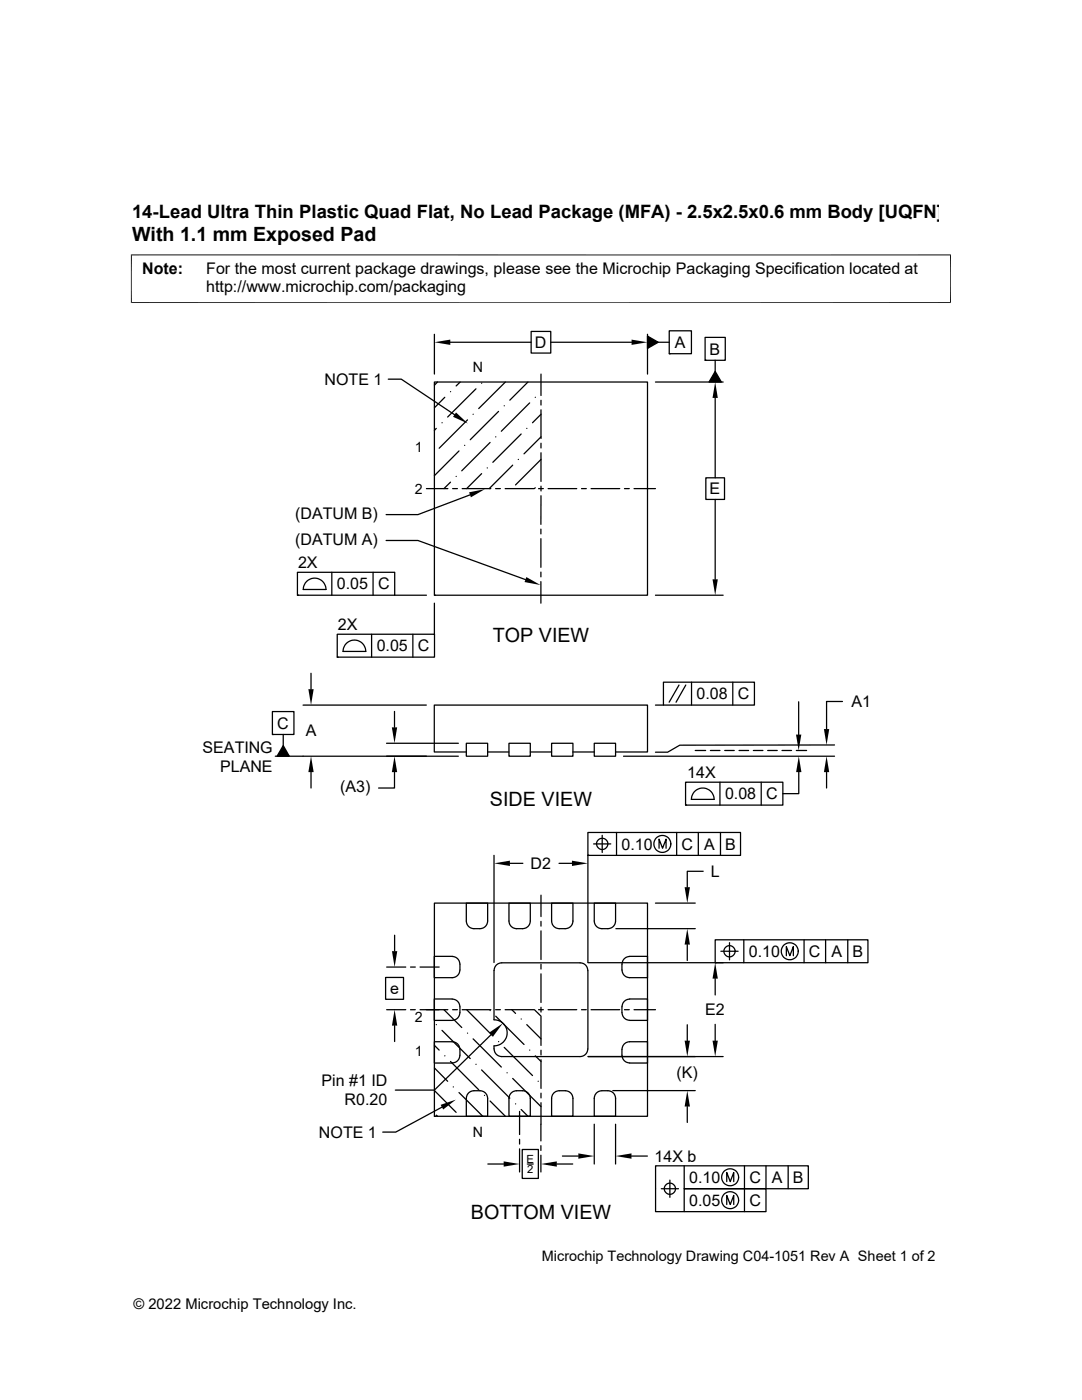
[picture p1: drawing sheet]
<svg xmlns="http://www.w3.org/2000/svg" width="216mm" height="279mm" viewBox="0 0 216 279" stroke-linecap="round" stroke-linejoin="round" font-family="sans-serif">
<g fill="none" stroke="#000" stroke-width=".25">
<path d="M77.5 75.7h2.6l10.6 7.1M86.7 76.2h42.5v42.6h-42.5zM86.7 66.7v8M87.3 76.2l-.6 .7M88.8 79.3l-2.1 2.1M89.9 68.3h16.1M89.9 78.2h.1M91.8 76.2l-.8 .8M95 77.6l-5.7 5.6M96.1 76.5h.1M100.8 76.2l-5.3 5.3M105.3 76.2l-3.6 3.7"/>
<path d="M106 66.1h3.9v4.4h-3.9zM106.8 79.3h.1M107.9 74.7v4.2M107.9 79.9v.9M109.9 68.3h16.1M129.2 67.1l2.1 1.2-2.1 1.2zM129.2 66.7v8M130.8 76.2h13.5M131.3 68.3h2.2M133.5 66h4.5v4.6h-4.5zM133.5 70.6h.1M140.7 67.3h4v4.6h-4z"/>
<path d="M140.7 71.9h.1M142.7 74.1l1.2 2.1h-2.4zM142.7 71.9v2.2M142.7 79.4v16M85.1 97.5h4.3M87.1 85.5l-.4 .4M88.2 84.4h.1M89.9 96.2l-1.3 1.3M90.3 97.5h1M91 95.1h.1M91.6 90l-4.9 4.9M92.2 97.5h5.7"/>
<path d="M92.7 88.9h.1M93.3 83.8l-5.7 5.7M93.8 98.8l-10.4 3.9h-6.4M94.4 82.7h.1M96.1 94.5l-3 3M97.2 93.4h.1M97.8 88.3l-5.7 5.7M98.9 97.5h.9M98.9 87.2h.1M99.5 82.1l-5.7 5.7M100.6 81h.1M100.8 97.5h5.7"/>
<path d="M102.3 92.8l-4.7 4.7M103.4 91.7h.1M104 86.6l-5.7 5.7M105.1 85.5h.1M105.7 80.4l-5.7 5.7M106.8 97.3l-.2 .2M107.5 97.5h.9M107.9 81.8v5.7M107.9 88.5v.9M107.9 90.4v5.7M107.9 97v1M107.9 98.9v5.7"/>
<path d="M107.9 87.2l-3.3 3.4M108 91.7l-5.1 5.1M108 82.7l-1.7 1.7M109.4 97.5h5.7M116 97.5h1M117.9 97.5h5.8M124.6 97.5h1M126.5 97.5h4.3M140.8 95.4h3.8v4.3h-3.8zM142.7 99.7v15.9M59.4 114.2h19.4v4.6h-19.4zM59.4 118.8h.1"/>
<path d="M61.3 115.9a2.27 2.27 0 0 1 2.4-.3 2.27 2.27 0 0 1 1.3 2h-4.5l.2-.9zM66.2 114.2v4.6M74.4 114.2v4.6M77 107.9h6.4l21.5 7.8M78.7 118.8h6.4M86.7 118.8h.1M107.9 105.6v1M107.9 107.5v5.7M107.9 114.2v.9M107.9 116.1v4.3M130.8 118.8h13.5M62.1 134.4v3.1"/>
<path d="M67.3 126.6h19.4v4.5h-19.4zM67.3 131.1h.1M69.2 128.3a2.27 2.27 0 0 1 2.5-.3 2.27 2.27 0 0 1 1.3 2h-4.5l.2-.9zM74.1 126.6v4.5M82.4 126.6v4.5M86.7 120.4v6.2M132.4 136.1h18.1v4.6h-18.1zM135.5 136.7l-2 3.4M136.8 136.7l-1.9 3.4M138 136.1v4.6M146.2 136.1v4.6M168.1 140h-3.2v5.5"/>
<path d="M54.4 142h4.3v4.6h-4.3zM54.4 146.6h.1M54.9 150.9h36.6M56.5 146.6v2.2M56.5 148.8l1.2 2.1h-2.4zM60.5 140.7h24.6M62.1 154.1v3.2M77.1 148.3h14.4M78.7 154.1v3.2h-3.2M78.7 142v3.2M93 148.3h4.3v2.6h-4.3zM93 150.1h-6.3v-9.4h42.5v9.4h-6.4"/>
<path d="M97.3 150.1h4.3M101.6 148.3h4.2v2.6h-4.2zM105.8 150.1h4.3M110.1 148.3h4.2v2.6h-4.2zM114.3 150.1h4.3M118.6 148.3h4.2v2.6h-4.2zM124.4 150.9h42.1M130.8 140.7h1.6M136.8 156.1h19.4v4.6h-19.4zM137.9 159.5h4.6M138 159.5a2.26 2.26 0 0 1 2.2-2.2 2.26 2.26 0 0 1 2.3 2.2M138.7 149.8h2.1"/>
<path d="M141.8 149.8h1.9M143.7 156.1v4.6M144.6 149.8h1.9M147.5 149.8h1.9M150.3 149.8h1.9M151.9 156.1v4.6M153.2 149.8h1.9M156 149.8h1.9M158.9 149.8h2.1M159.4 140.1v6.5M159.4 154.1v4.3h-3.2M164.9 154.1v3.2"/>
<path d="M166.5 148.7h-30.9l-2.4 1.4h-2.4M98.6 170.7v21.4M101.7 172.3h2.6M107.9 178.6v4.3M111.5 172.3h2.6M117.3 166.1h30.5v4.6h-30.5zM117.3 170.7h.1M117.3 170.7v21.4h27M118.4 168.4h3.5M120.2 166.7v3.4M121.3 168.4a1.13 1.13 0 0 1-1.6 1 1.13 1.13 0 0 1-.3-1.9 1.13 1.13 0 0 1 1.8 .5l.1 .4M123 166.1v4.6"/>
<path d="M131.5 169.3v-1.8l.7 1.8 .7-1.8v1.8M135 166.1v4.6M136.8 160.7h.1M139.3 166.1v4.6M140.3 173.9h-3.2v3.2M143.8 166.1v4.6M76.9 195.1h3.6v4.3h-3.6zM77.2 193h3.8M78.7 186.6v3.2M81.9 193h1M83.8 193h3.8M86.7 180.2h42.5v42.6h-42.5z"/>
<path d="M91.8 192.4a1.55 1.55 0 0 0-1.6-1.5h-3.5v4.2h3.5a1.52 1.52 0 0 0 1.6-1.5M91.8 192.4v1.2M93 180.2h4.3v3.6a1.52 1.52 0 0 1-1.5 1.5h-1.2a1.52 1.52 0 0 1-1.6-1.5zM101.6 180.2h4.2v3.6a1.52 1.52 0 0 1-1.5 1.5h-1.2a1.52 1.52 0 0 1-1.5-1.5zM107.9 183.9v.9M107.9 185.8v5.7M107.9 192.4v1M107.9 194.4v5.7M110.1 180.2h4.2v3.6a1.52 1.52 0 0 1-1.5 1.5h-1.2a1.52 1.52 0 0 1-1.5-1.5zM117.3 193.7a1.52 1.52 0 0 0-1.5-1.5h-15.7a1.52 1.52 0 0 0-1.5 1.5v9.8a2.6 2.6 0 0 1 2.6 2.6 2.6 2.6 0 0 1-2.6 2.6M117.3 193.7v15.6M118.6 180.2h4.2v3.6a1.52 1.52 0 0 1-1.5 1.5h-1.2a1.52 1.52 0 0 1-1.5-1.5z"/>
<path d="M122.9 185.3h15.8M124.6 199.8l.3-.2 .7-.2h3.6v4.2h-3.6a1.52 1.52 0 0 1-1.5-1.5v-1.4zM124.6 191.3l.3-.2 .7-.2h3.6v4.2h-3.6a1.52 1.52 0 0 1-1.5-1.5v-1.4zM130.8 180.2h7.9M137.1 188.5v3.2M142.7 187.6h30.5v4.5h-30.5zM142.7 192.1h.1M142.7 195.3v3.3M143.8 189.8h3.5M145.6 188.1v3.5M148.4 187.6v4.5M156.9 190.7v-1.8l.7 1.8 .7-1.8v1.8"/>
<path d="M160.4 187.6v4.5M164.7 187.6v4.5M169.2 187.6v4.5M77.2 201.5h3.8M78.7 204.7v3.2M81.9 201.5h1M83.8 201.5h5.6M86.7 217.6l4.3 4.4M86.7 213.1l2.6 2.7M86.7 208.6l.9 1M87.1 204.5h.1M88.2 205.6l5.6 5.7"/>
<path d="M88.6 201.5l3.5 3.6M88.8 210.7h.1M89.9 211.8l5.6 5.7M90.3 201.5h1M90.4 216.9h.1M91.6 218l4.7 4.8M91.8 210.6a1.52 1.52 0 0 1-1.6 1.5M91.8 209.4a1.52 1.52 0 0 0-1.6-1.5h-3.5v4.3h3.5M91.8 200.9a1.55 1.55 0 0 0-1.6-1.5h-3.5v4.2h3.5a1.52 1.52 0 0 0 1.6-1.5M91.8 200.9v1.2M91.8 209.4v1.2M92.2 201.5h5.7"/>
<path d="M93.1 201.5l5.2 5.3M93.3 206.2h.1M93.5 218.1l.8-.4h1.5a1.52 1.52 0 0 1 1.5 1.5v3.6h-4.3l.1-3.8zM94.4 207.3l5.6 5.7M95 212.4h.1M96.1 213.5l5.6 5.7M96.7 218.6h.1M97.8 219.7l3 3.1M97.8 201.7h.1M98.1 206.4l-11.4 11.2h-7.8M98.6 208.7a1.7 1.7 0 0 0 1.5 2.2h15.7a1.52 1.52 0 0 0 1.5-1.6M98.9 201.5h.9"/>
<path d="M98.9 202.8l5.7 5.6M99.5 207.9h.1M100.6 209l5.7 5.7M100.8 201.5h5.7M101.2 214.1h.1M102 218.1l.8-.4h1.5a1.52 1.52 0 0 1 1.5 1.5v3.6h-4.2v-3.8zM102.1 201.5l.8 .7M102.3 215.2l5.7 5.7M104 203.4h.1M105.1 204.5l2.9 2.8M105.7 209.6h.1M106.6 201.5l1.4 1.3"/>
<path d="M106.8 210.7l1.2 1.1M107.4 215.8h.1M107.5 201.5h.9M107.9 201v1M107.9 202.9v5.7M107.9 209.6v.9M107.9 211.5v5.7M107.9 218.2v.9M109.4 201.5h5.7M110.5 218.1l.9-.4h1.4a1.52 1.52 0 0 1 1.5 1.5v3.6h-4.2v-3.8zM116 201.5h1M117.3 210.9h27"/>
<path d="M117.9 201.5h5.8M119 218.1l.9-.4h1.4a1.52 1.52 0 0 1 1.5 1.5v3.6h-4.2v-3.8zM122.3 217.7h16.4M124.6 201.5h1M125.6 212.1a1.52 1.52 0 0 1-1.5-1.5v-1.2a1.55 1.55 0 0 1 1.5-1.5h3.6v4.3h-3.6M126.5 201.5h4.3M137.1 204.5v3.2M142.7 204.4v3.3M86.7 222.8h.1M87.1 222.5l.2 .3M88.2 221l-9.2 4.9h-2.6M97.3 232.3h3.2"/>
<path d="M102.9 220.3h.1M103.7 221.8v4.6M103.7 227.4v.9M103.7 229.3v4.6M104 221.4l1.3 1.4M104.2 229.4h3.2v5.8h-3.2zM105.2 232.3h1.2M107.9 228.6v1M107.9 230.5v3.4M107.9 220.1v7.6M111.1 232.3h3.2M112.2 230.7h3.2"/>
<path d="M118.6 224.4v7.9M122.8 224.4v7.9M126 230.7h3.2M132 237.2h3.4M133.7 235.5v3.5M136.5 232.7v4.5h16.3v4.6h-22v-9.1h30.5v4.5h-24.8v4.6M137.1 220.8v3.2M145 235.8v-1.8l.7 1.8 .7-1.8v1.8M148.5 232.7v9.1M152.8 232.7v4.5M157.3 232.7v4.5M145 240.4v-1.8l.7 1.8 .7-1.8v1.8"/>
<circle cx="132.2" cy="168.4" r="1.69"/>
<circle cx="145.6" cy="189.8" r="1.12"/>
<circle cx="157.6" cy="189.9" r="1.69"/>
<circle cx="133.7" cy="237.2" r="1.12"/>
<circle cx="145.7" cy="239.5" r="1.69"/>
<circle cx="145.7" cy="235" r="1.69"/>
</g>
<g fill="#000">
<path d="M86.7 68.3l3.2-.5v1zM126 67.8l3.2 .5-3.2 .5zM129.2 67.1l2.1 1.2-2.1 1.2zM142.7 76.2l.5 3.2h-1zM142.7 74.1l1.2 2.1h-2.4zM91 82.3l2.3 2.2-2.9-1.3zM93.6 98.3l3.2-.7-2.8 1.7zM105 115.2l2.8 1.6-3.1-.6zM142.2 115.6h1l-.5 3.2zM61.5 137.5h1.1l-.5 3.2zM56.5 148.8l1.2 2.1h-2.4zM62.1 150.9l.5 3.2h-1.1z"/>
<path d="M78.2 145.2h1l-.5 3.1zM78.7 150.9l.5 3.2h-1zM158.8 146.6h1.1l-.5 3.2zM159.4 150.9l.5 3.2h-1zM164.9 150.9l.6 3.2h-1.1zM164.4 145.5h1.1l-.6 3.2zM98.6 172.3l3.1-.5v1zM114.1 171.8l3.2 .5-3.2 .5zM136.6 177.1h1.1l-.6 3.1zM78.2 189.8h1.1l-.6 3.2zM137.1 185.3l.6 3.2h-1.1zM142.7 192.1l.5 3.2h-1z"/>
<path d="M78.7 201.5l.6 3.2h-1.1zM97.7 206l2.6-1.8-1.9 2.6zM136.6 207.7h1.1l-.6 3.2zM142.2 207.7h1l-.5 3.2zM87.9 220.5l3.1-1-2.6 1.9zM100.5 231.8l3.2 .5-3.2 .5zM107.9 232.3l3.2-.5v1zM115.4 230.2l3.2 .5-3.2 .5zM122.8 230.7l3.2-.5v1zM137.1 217.7l.6 3.1h-1.1z"/>
</g>
<path d="M26.1 50.9h163.7M26.2 50.8v9.7M189.7 50.8v9.7M26.1 60.4h163.7" fill="none" stroke="#000" stroke-width=".2"/>
<g font-size="3.9">
<text x="26.4" y="48">With 1.1 mm Exposed Pad</text>
<text x="98.3" y="128.1">TOP VIEW</text>
<text x="97.8" y="160.8">SIDE VIEW</text>
<text x="93.9" y="243.2">BOTTOM VIEW</text>
</g>
<text font-size="3.7" x="26.4" y="43.5">14-Lead Ultra Thin Plastic Quad Flat, No Lead Package (MFA) - 2.5x2.5x0.6 mm Body [UQFN]</text>
<g font-size="3.2">
<text x="28.4" y="54.6">Note:</text>
<text x="41.1" y="58.3">http://www.microchip.com/packaging</text>
<text x="41.1" y="54.6">For the most current package drawings, please see the Microchip Packaging Specification located at</text>
<text x="106.7" y="69.4">D</text>
<text x="134.7" y="69.4">A</text>
<text x="141.6" y="70.8">B</text>
<text x="64.7" y="76.8">NOTE 1</text>
<text x="141.6" y="98.7">E</text>
<text x="58.9" y="103.5">(DATUM B)</text>
<text x="58.9" y="108.7">(DATUM A)</text>
<text x="59.5" y="113.4">2X</text>
<text x="67.2" y="117.6">0.05</text>
<text x="75.4" y="117.6">C</text>
<text x="67.4" y="125.8">2X</text>
<text x="75.2" y="130">0.05</text>
<text x="83.4" y="130">C</text>
<text x="139" y="139.6">0.08</text>
<text x="147.2" y="139.6">C</text>
<text x="169.9" y="141.1">A1</text>
<text x="55.3" y="145.4">C</text>
<text x="61" y="147">A</text>
<text x="40.4" y="150.3">SEATING</text>
<text x="43.9" y="154.1">PLANE</text>
<text x="137.1" y="155.3">14X</text>
<text x="67.9" y="158.1">(A3)</text>
<text x="144.7" y="159.5">0.08</text>
<text x="152.9" y="159.5">C</text>
<text x="105.9" y="173.4">D2</text>
<text x="124" y="169.6">0.10</text>
<text x="136" y="169.6">C</text>
<text x="140.5" y="169.6">A</text>
<text x="144.7" y="169.6">B</text>
<text x="141.9" y="175">L</text>
<text x="149.4" y="191">0.10</text>
<text x="161.4" y="191">C</text>
<text x="165.9" y="191">A</text>
<text x="170.1" y="191">B</text>
<text x="77.9" y="198.4">e</text>
<text x="140.7" y="202.6">E2</text>
<text x="135" y="215.1">(K)</text>
<text x="64.2" y="216.8">Pin #1 ID</text>
<text x="68.7" y="220.6">R0.20</text>
<text x="63.6" y="227.1">NOTE 1</text>
<text x="130.6" y="231.8">14X b</text>
<text x="137.5" y="236.1">0.10</text>
<text x="149.5" y="236.1">C</text>
<text x="154" y="236.1">A</text>
<text x="158.2" y="236.1">B</text>
<text x="137.5" y="240.7">0.05</text>
<text x="149.5" y="240.7">C</text>
</g>
<g font-size="2.9">
<text x="108.1" y="251.7">Microchip Technology Drawing C04-1051 Rev A Sheet 1 of 2</text>
<text x="26.6" y="261.3">© 2022 Microchip Technology Inc.</text>
</g>
<g font-size="2.8">
<text x="94.3" y="74.2">N</text>
<text x="82.8" y="90.3">1</text>
<text x="82.8" y="98.5">2</text>
<text x="82.8" y="203.9">2</text>
<text x="82.8" y="210.8">1</text>
<text x="94.3" y="226.9">N</text>
</g>
<g font-size="2.2">
<text x="105" y="232">E</text>
<text x="105.2" y="234.2">2</text>
</g>
</svg>
